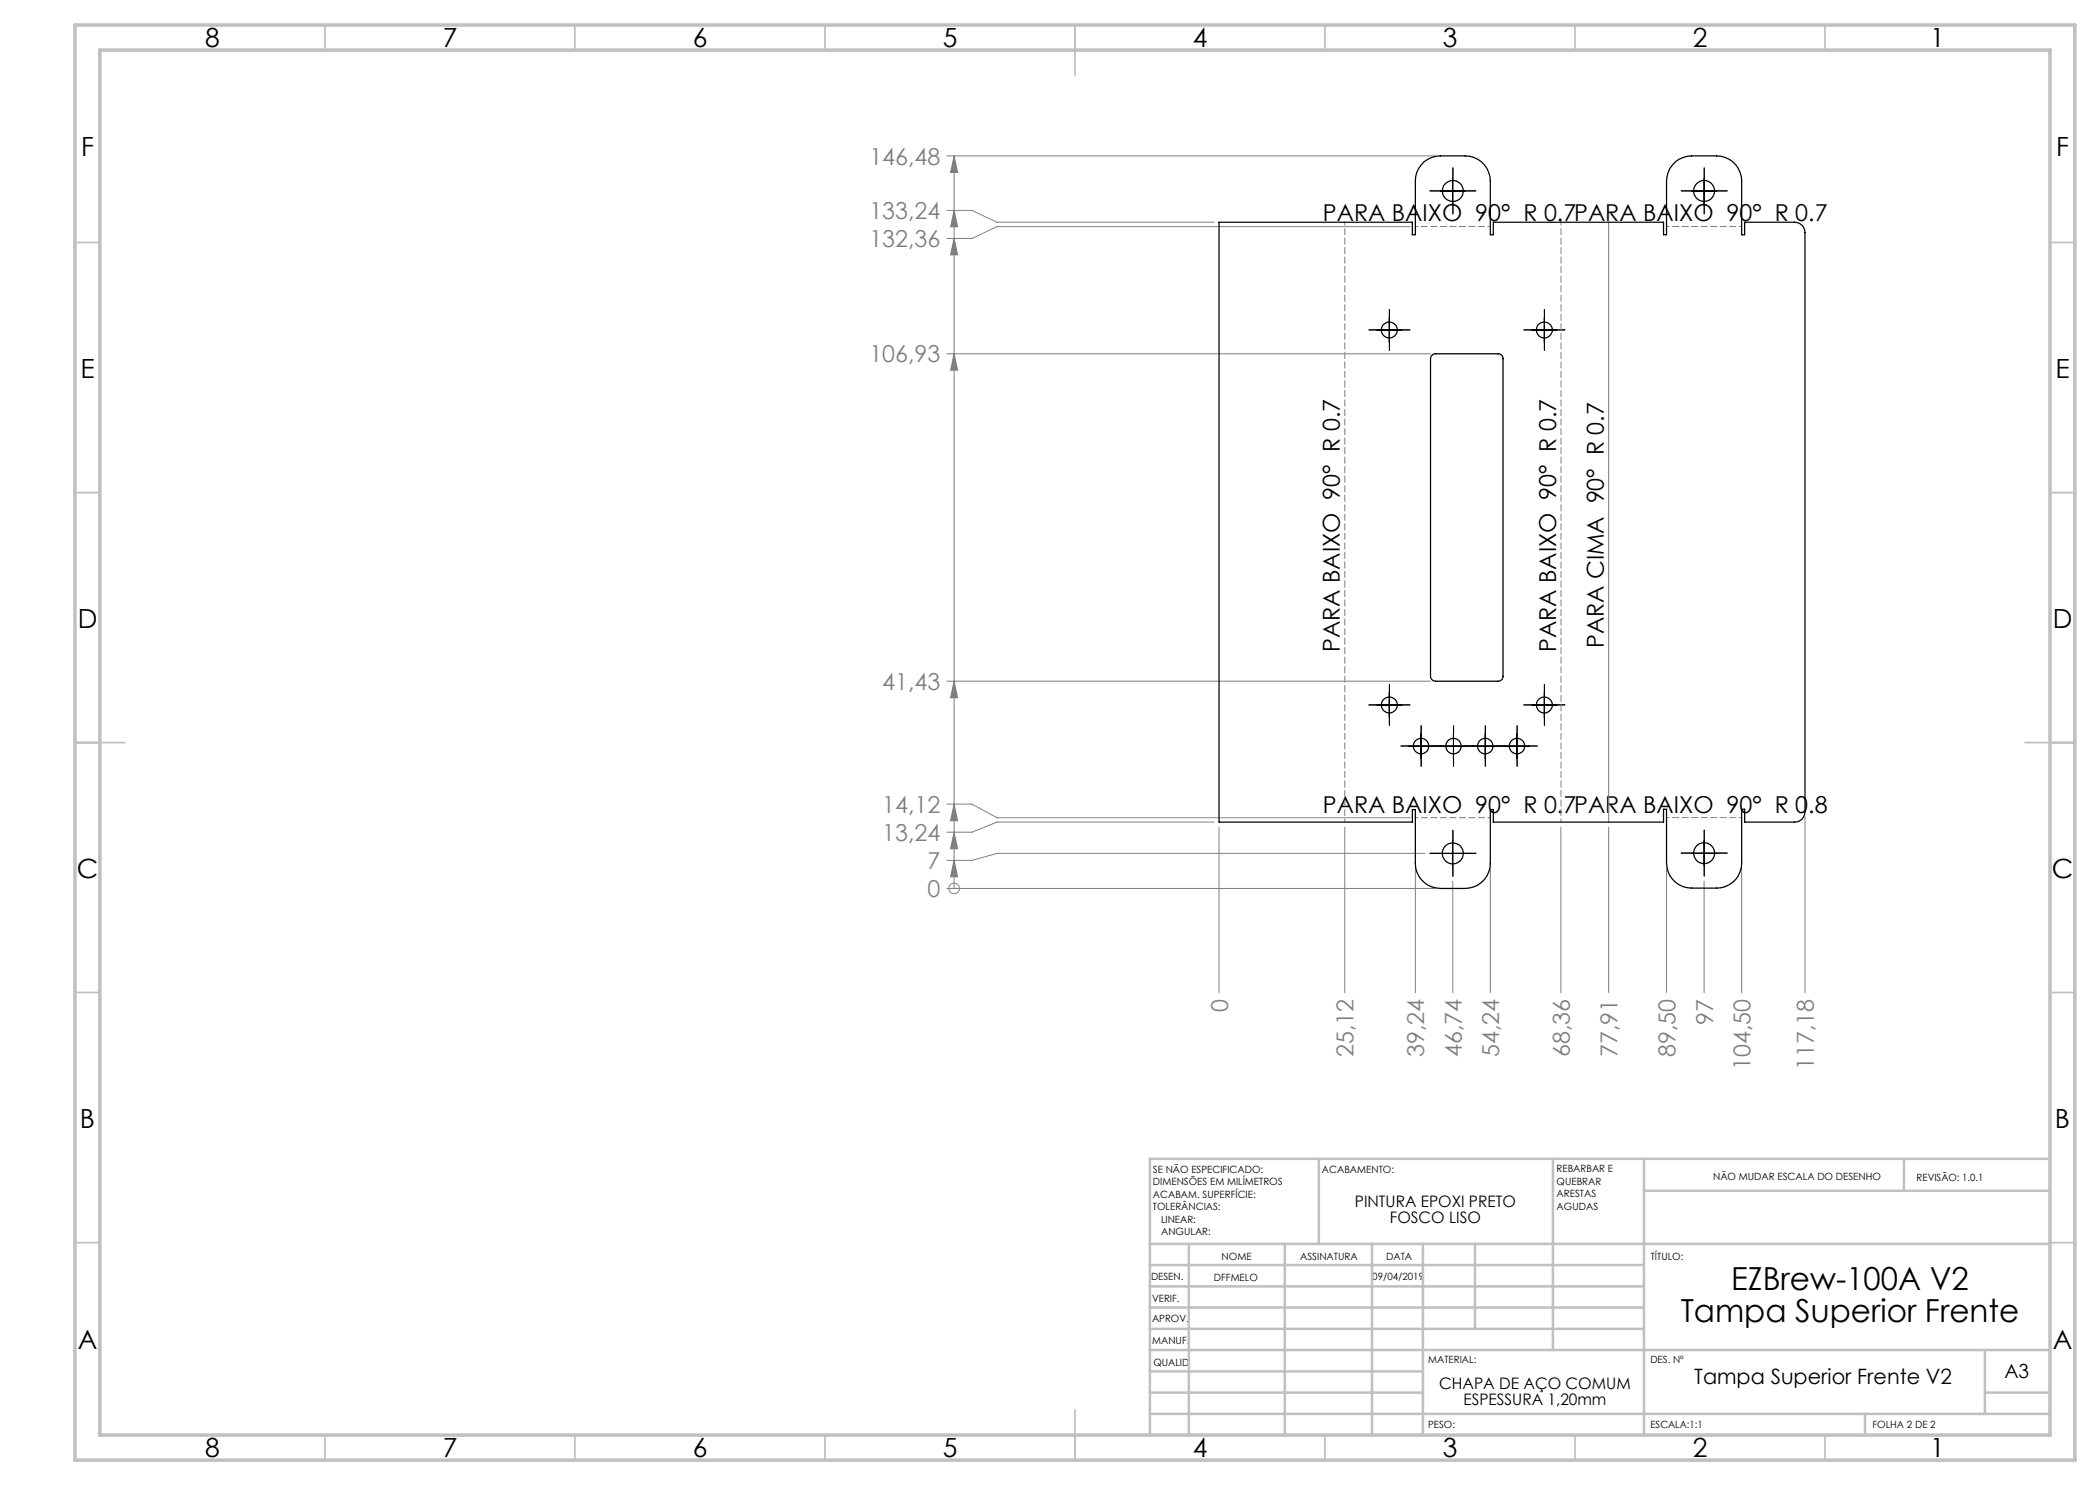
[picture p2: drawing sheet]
<svg xmlns="http://www.w3.org/2000/svg" width="420mm" height="297mm" viewBox="0 0 420 297" stroke-linecap="round" stroke-linejoin="round" font-family="sans-serif">
<g fill="none" stroke="#808080" stroke-width=".2">
<path d="M189.4 31.2h97.7M190.8 31.2v146.5M190.8 31.2l.7 3.3h-1.4zM189.4 42.1h5l5 2.3h43.4M190.8 47.7l.7 3.3h-1.4zM190.8 42.1l.7 3.3h-1.4zM282 45.3h-82.6l-5 2.4h-5M321.7 44.4v120M189.4 70.8h96.7M190.8 70.8l.7 3.2h-1.4zM189.4 136.2h96.7M190.8 136.2l.7 3.4h-1.4z"/>
<path d="M189.4 177.7h97.7M189.4 160.8h5l5 2.7h82.6M190.8 172.1l.7 3.3h-1.4zM190.8 166.4l.7 3.4h-1.4zM190.8 160.8l.7 3.3h-1.4zM190.8 177.7h.1M242.8 164.4h-43.4l-5 2h-5M243.8 165.4v33.1M269 165.4v33.1M283.1 173.7v24.8M285 170.7h-85.6l-5 1.4h-5M290.5 176.3v22.2"/>
<path d="M298.1 173.7v24.8M312.2 165.4v33.1M321.7 165.4v33.1M333.3 173.6v24.9M340.8 176.2v22.3M348.3 173.6v24.9M361 163.3v35.2"/>
<circle cx="190.8" cy="177.7" r="1.06"/>
</g>
<g fill="none" stroke="#000" stroke-width=".2" stroke-dasharray="15.2 1.3 1.3 1.3">
<path d="M288.1 38.2h-2.1M290.6 35.7v-2.1M293.1 38.2h2.1M338.3 38.2h-2.1M340.8 35.7v-2.1M343.3 38.2h2.1M290.6 40.7v2.1M340.8 40.7v2.1M275.4 66h-1.6M277.9 63.5v-1.6M277.9 68.5v1.6M280.4 66h1.6"/>
<path d="M306.4 66h-1.6M308.9 63.5v-1.6M308.9 68.5v1.6M311.4 66h1.6M277.9 138.5v-1.6M308.9 138.5v-1.6M275.4 141h-1.6M277.9 143.5v1.6M280.4 141h1.6M281.7 149.2h-1.5M284.2 146.7v-1.5M284.2 151.7v1.6"/>
<path d="M286.7 149.2h1.6M288.2 149.2h-1.5M290.7 146.7v-1.5M290.7 151.7v1.6M293.2 149.2h1.6M294.6 149.2h-1.6M297.1 146.7v-1.5M297.1 151.7v1.6M299.6 149.2h1.5M300.9 149.2h-1.5M303.4 146.7v-1.5M303.4 151.7v1.6"/>
<path d="M305.9 149.2h1.6M306.4 141h-1.6M308.9 143.5v1.6M311.4 141h1.6M288.1 170.7h-2.1M290.6 168.2v-2.1M290.6 173.2v2.1M293.1 170.7h2.1M338.3 170.6h-2.1M340.8 168.1v-2.1M340.8 173.1v2.1M343.3 170.6h2.1"/>
</g>
<g fill="none" stroke="#000" stroke-width=".2">
<path d="M288.1 38.2h5M290.5 35.7v5M338.3 38.2h5M340.8 35.7v5M275.4 66h5M277.8 63.5v5M306.4 66h5M308.9 63.5v5M277.8 138.5v5M308.9 138.5v5M275.4 141h5M281.7 149.2h5"/>
<path d="M284.2 146.7v5M288.2 149.2h5M290.7 146.7v5M294.5 149.2h5M297 146.7v5M300.9 149.2h5M303.4 146.7v5M306.4 141h5M288.1 170.7h5M290.5 168.2v5M338.3 170.6h5M340.8 168.1v5"/>
</g>
<path d="M269 44.4v120M312.2 164.4v-120" fill="none" stroke="#808080" stroke-width=".2" stroke-dasharray="1.3 .6" stroke-dashoffset=".6"/>
<path d="M298.1 45.3h-15M348.3 45.3h-15M283.1 163.5h15M333.3 163.5h15" fill="none" stroke="#808080" stroke-width=".2" stroke-dasharray="1.3 .6" stroke-dashoffset=".8"/>
<g fill="none" stroke="#c0c0c0" stroke-width=".35">
<path d="M65 5v5M115 5v5M165 5v5M215 5v10M265 5v5M315 5v5M365 5v5M15 48.5h5M410 48.5h5M15 98.5h5M410 98.5h5M15 148.5h10"/>
<path d="M405 148.5h10M15 198.5h5M410 198.5h5M15 248.5h5M410 248.5h5M65 287v5M115 287v5M165 287v5M215 282v10M265 287v5M315 287v5M365 287v5"/>
</g>
<g fill="none" stroke="#c0c0c0" stroke-width=".5">
<path d="M263.8 231.8v17M310.6 231.8v38.2M328.8 231.8v55.2M328.8 238.2h81.2M380.8 231.8v6.4M410 231.8h-180v55.2M230 248.8h180M230 257.3h98.8M230 253h98.8M237.8 248.8v38.2M257 248.8v38.2M274.4 248.8v38.2"/>
<path d="M284.6 248.8v38.2M295 248.8v17M230 265.8h98.8M230 261.5h98.8M230 278.5h54.6M230 274.3h54.6M230 270h180M397 278.5h13M397 270v12.8M230 282.8h180M373 282.8v4.2"/>
</g>
<path d="M15 5h400v287h-400zM20 10h390v277h-390z" fill="none" stroke="#c0c0c0" stroke-width=".7"/>
<path d="M190.8 172.1l.7 3.3h-1.4zM190.8 166.4l.7 3.4h-1.4zM190.8 160.8l.7 3.3h-1.4zM190.8 47.7l.7 3.3h-1.4zM190.8 42.1l.7 3.3h-1.4zM190.8 31.2l.7 3.3h-1.4zM190.8 70.8l.7 3.2h-1.4zM190.8 136.2l.7 3.4h-1.4z" fill="#808080"/>
<g fill="none" stroke="#000" stroke-width=".25">
<path d="M243.8 44.4h38.7v2.6h.6v-10.8a5 5 0 0 1 5-5h5a5 5 0 0 1 5 5v10.8h.6v-2.6h34v2.6h.6v-10.8a5.1 5.1 0 0 1 5-5h5a5 5 0 0 1 5 5v10.8h.6v-2.6h10a2.05 2.05 0 0 1 2.1 2.1v115.8a2.05 2.05 0 0 1-2.1 2.1h-10v-2.5h-.6v10.7a5 5 0 0 1-5 5h-5a5 5 0 0 1-5-5v-10.7h-.6v2.5h-34v-2.5h-.6v10.8a5 5 0 0 1-5 5h-5a5 5 0 0 1-5-5v-10.8h-.6v2.5h-38.7zM286.3 71.2l.6-.4h12.7a.96 .96 0 0 1 1 1v63.5a.96 .96 0 0 1-1 .9h-12.5a1.02 1.02 0 0 1-1-.9v-63.5z"/>
<circle cx="290.6" cy="38.2" r="2.1"/>
<circle cx="340.8" cy="38.2" r="2.1"/>
<circle cx="277.9" cy="66" r="1.59"/>
<circle cx="308.9" cy="66" r="1.61"/>
<circle cx="277.9" cy="141" r="1.59"/>
<circle cx="284.2" cy="149.2" r="1.54"/>
<circle cx="290.7" cy="149.2" r="1.55"/>
<circle cx="297" cy="149.2" r="1.55"/>
<circle cx="303.4" cy="149.2" r="1.55"/>
<circle cx="308.9" cy="141" r="1.61"/>
<circle cx="290.6" cy="170.7" r="2.11"/>
<circle cx="340.8" cy="170.6" r="2.11"/>
</g>
<g font-size="6.3">
<text x="346.2" y="258">EZBrew-100A V2</text>
<text x="336.1" y="264.3">Tampa Superior Frente</text>
</g>
<g font-size="5.3">
<text x="41" y="9.5">8</text>
<text x="88.5" y="9.5">7</text>
<text x="138.5" y="9.5">6</text>
<text x="188.5" y="9.5">5</text>
<text x="238.5" y="9.5">4</text>
<text x="288.5" y="9.5">3</text>
<text x="338.5" y="9.5">2</text>
<text x="386" y="9.5">1</text>
<text x="16.2" y="31.3">F</text>
<text x="411.2" y="31.3">F</text>
<text x="16.1" y="75.5">E</text>
<text x="411.1" y="75.5">E</text>
<text x="15.5" y="125.5">D</text>
<text x="410.5" y="125.5">D</text>
<text x="15.4" y="175.5">C</text>
<text x="410.4" y="175.5">C</text>
<text x="16" y="225.5">B</text>
<text x="411" y="225.5">B</text>
<text x="15.5" y="269.8">A</text>
<text x="410.5" y="269.8">A</text>
<text x="41" y="291.5">8</text>
<text x="88.5" y="291.5">7</text>
<text x="138.5" y="291.5">6</text>
<text x="188.5" y="291.5">5</text>
<text x="238.5" y="291.5">4</text>
<text x="288.5" y="291.5">3</text>
<text x="338.5" y="291.5">2</text>
<text x="386" y="291.5">1</text>
</g>
<g font-size="4.7" fill="#808080">
<text x="173.9" y="32.9">146,48</text>
<text x="173.9" y="43.8">133,24</text>
<text x="173.9" y="49.4">132,36</text>
<text x="173.9" y="72.5">106,93</text>
<text x="176.5" y="138">41,43</text>
<text x="176.5" y="162.6">14,12</text>
<text x="176.5" y="168.2">13,24</text>
<text x="185.5" y="173.8">7</text>
<text x="185.5" y="179.4">0</text>
<text x="245.6" y="202.4" transform="rotate(-90 245.6 202.4)">0</text>
<text x="342.6" y="205" transform="rotate(-90 342.6 205)">97</text>
<text x="270.7" y="211.5" transform="rotate(-90 270.7 211.5)">25,12</text>
<text x="284.8" y="211.5" transform="rotate(-90 284.8 211.5)">39,24</text>
<text x="292.3" y="211.5" transform="rotate(-90 292.3 211.5)">46,74</text>
<text x="299.8" y="211.5" transform="rotate(-90 299.8 211.5)">54,24</text>
<text x="314" y="211.5" transform="rotate(-90 314 211.5)">68,36</text>
<text x="323.5" y="211.5" transform="rotate(-90 323.5 211.5)">77,91</text>
<text x="335.1" y="211.5" transform="rotate(-90 335.1 211.5)">89,50</text>
<text x="350.1" y="214" transform="rotate(-90 350.1 214)">104,50</text>
<text x="362.8" y="214" transform="rotate(-90 362.8 214)">117,18</text>
</g>
<g font-size="4.7">
<text x="264.6" y="44.2">PARA BAIXO 90° R 0.7PARA BAIXO 90° R 0.7</text>
<text x="268" y="130.4" transform="rotate(-90 268 130.4)">PARA BAIXO 90° R 0.7</text>
<text x="311.2" y="130.4" transform="rotate(-90 311.2 130.4)">PARA BAIXO 90° R 0.7</text>
<text x="320.7" y="129.7" transform="rotate(-90 320.7 129.7)">PARA CIMA 90° R 0.7</text>
<text x="264.6" y="162.5">PARA BAIXO 90° R 0.7PARA BAIXO 90° R 0.8</text>
</g>
<text font-size="4.2" x="338.8" y="276.8">Tampa Superior Frente V2</text>
<text font-size="3.9" x="400.9" y="275.5">A3</text>
<g font-size="3.2">
<text x="271" y="241.4">PINTURA EPOXI PRETO</text>
<text x="278" y="244.6">FOSCO LISO</text>
<text x="287.8" y="277.9">CHAPA DE AÇO COMUM</text>
<text x="292.7" y="281.1">ESPESSURA 1,20mm</text>
</g>
<g font-size="2">
<text x="230.6" y="234.6">SE NÃO ESPECIFICADO:</text>
<text x="230.6" y="237.1">DIMENSÕES EM MILÍMETROS</text>
<text x="230.6" y="239.6">ACABAM. SUPERFÍCIE:</text>
<text x="264.4" y="234.6">ACABAMENTO:</text>
<text x="311.3" y="234.5">REBARBAR E</text>
<text x="311.3" y="237">QUEBRAR</text>
<text x="311.3" y="239.5">ARESTAS</text>
<text x="342.6" y="236">NÃO MUDAR ESCALA DO DESENHO</text>
<text x="383.3" y="236.2">REVISÃO: 1.0.1</text>
<text x="230.6" y="242.1">TOLERÂNCIAS:</text>
<text x="232.2" y="244.6">LINEAR:</text>
<text x="311.3" y="242">AGUDAS</text>
<text x="232.2" y="247.1">ANGULAR:</text>
<text x="244.3" y="252">NOME</text>
<text x="260" y="251.9">ASSINATURA</text>
<text x="277.2" y="251.9">DATA</text>
<text x="330.2" y="251.9">TÍTULO:</text>
<text x="230.2" y="256.1">DESEN.</text>
<text x="242.8" y="256.1">DFFMELO</text>
<text x="274.5" y="255.9">09/04/2019</text>
<text x="230.4" y="260.3">VERIF.</text>
<text x="230.4" y="264.4">APROV.</text>
<text x="230.5" y="268.8">MANUF.</text>
<text x="230.7" y="273.1">QUALID</text>
<text x="285.7" y="272.5">MATERIAL:</text>
<text x="330.1" y="272.5">DES. Nº</text>
<text x="285.6" y="285.5">PESO:</text>
<text x="330.1" y="285.6">ESCALA:1:1</text>
<text x="374.5" y="285.6">FOLHA 2 DE 2</text>
</g>
</svg>
